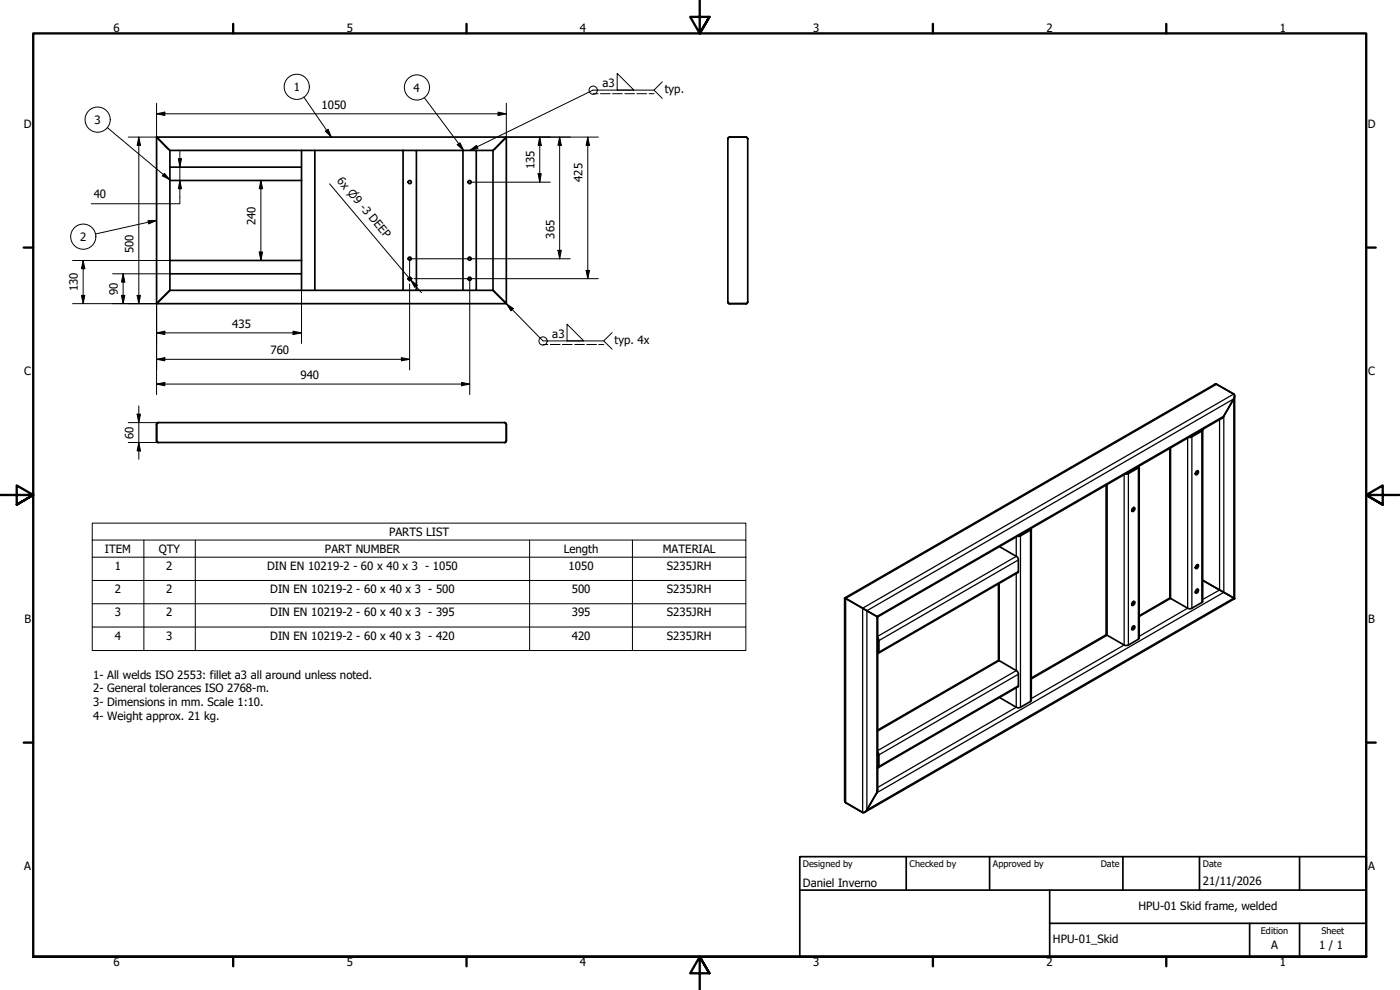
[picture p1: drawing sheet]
<svg xmlns="http://www.w3.org/2000/svg" width="420mm" height="297mm" viewBox="0 0 420 297" stroke-linecap="round" stroke-linejoin="round" font-family="sans-serif">
<!-- layer: Visible (ISO) -->
<g fill="none" stroke="#000" stroke-width=".51">
<path d="M47 41.1l4 4h39.5M47 41.1l4 4v5.1M47 41.1h105M47 41.1v50M51 54.2v-4h39.5v4M51 54.2v24M51 54.2h39.5M90.5 45.1h4v42h-4M90.5 45.1v5.1M90.5 54.2v24M94.5 45.1h26.5M121 45.1h4v42h-4"/>
<path d="M121 45.1v42M125 45.1h13.9M138.9 45.1h4v42h-4M138.9 45.1v42M151.4 41.7l.6-.6v50l-4-4v-42zM152 41.1l-4 4h-5.1M218.5 41.4l.4-.3h5l.5 .5v49.1l-.4 .4h-5.2l-.4-.3zM51 78.2v4h39.5v-4M51 78.2h39.5M51 82.2v4.9l-4 4M90.5 87.1h-39.5l-4 4M90.5 82.2v4.9"/>
<path d="M94.5 87.1h26.5M125 87.1h13.9M142.9 87.1h5.1l4 4h-105M370.5 118.8v60.8M47.1 127l.3-.2h104.1l.5 .4v5.1l-.4 .5h-104.3l-.3-.4zM341.8 139.8v.5l-3.2 1.8-.9 .1M360.5 129l-3.3 2M360.9 129v51.5l-3.7 2.2-.6-.1-5.5-3.3v-44.8M360.9 128.8l-.1 .5-3.2 1.9h-.9M309.1 158.7l-.2 .2M309.4 158.5v.5l-3.3 1.8-.8 .1M309.5 158.7v51.5l-3.2 2-.7 .2-5.6-3.1"/>
<path d="M338.3 141.9l-.2 .1M339.8 152.6a.45 .45 0 0 1 .7-.3 .45 .45 0 0 1-.1 .8l-.1 .2a.37 .37 0 0 1-.6 .1 .37 .37 0 0 1 0-.6zM340.2 152.3a.79 .79 0 0 1-.5 1M341.4 140.1l-.1 .1M341.9 140v51.4l-.3 .4-3.3 1.9-.9-.2-5.2-3-.2-.3v-44.7M359 141.5a.37 .37 0 0 1 .6-.2 .37 .37 0 0 1 0 .6 .46 .46 0 0 1-.4 .5 .46 .46 0 0 1-.5-.3zM359.3 141.3l-.1 .7-.4 .3M253.5 179.4l9.9 5.7M253.5 179.4l111.2-64.2 .4 .1 5.2 2.9a1.14 1.14 0 0 1 0 1.5l-3 5.1-.7 .7-103.2 59.6M253.5 179.4v60.8l.3 .6 5.1 3a1.11 1.11 0 0 0 1.3-.8l2.9-5.1 .3-.9v-51.9M299.7 175.2v23M300 164l5.3 3.1 .3 .7v4l-42 24.2"/>
<path d="M305.9 160.6h-.1M351.2 179.4l-9.3 5.4M358.9 169.8l.1-.1a.35 .35 0 0 1 .5-.3 .35 .35 0 0 1 .2 .5 .54 .54 0 0 1-.3 .6 .54 .54 0 0 1-.6-.1zM359 177a.37 .37 0 0 1 .6-.2 .37 .37 0 0 1 0 .6 .46 .46 0 0 1-.3 .5 .46 .46 0 0 1-.5-.1zM359.3 176.8l-.1 .7-.4 .3M359.3 169.4l-.1 .8-.4 .2M360.9 174.1l9.6 5.5M370.5 179.6l-111 64.1M263.4 191.8l.1 .2M263.4 191.3l.4 .9v3.4l-.4 .5M263.5 195.4l-.1 .2M332 190.4l-22.5 13"/>
<path d="M339.8 188.1a.45 .45 0 0 1 .7-.2 .45 .45 0 0 1-.1 .7l-.1 .2a.37 .37 0 0 1-.6 .1 .37 .37 0 0 1 0-.6zM339.9 180.6a.36 .36 0 0 1 .5-.2 .36 .36 0 0 1 .2 .6 .57 .57 0 0 1-.3 .5 .57 .57 0 0 1-.6 0zM340.2 187.8a.89 .89 0 0 1-.5 1M340.2 180.5a.86 .86 0 0 1-.5 1M263.4 219.1l36.2-20.9 5.6 3.1 .3 .4 .1 4.3-42 24.3M263.4 226l.1 .3M263.4 225.6l.4 .9v3.4l-.4 .5M263.5 229.7l-.1 .2"/>
<circle cx="123" cy="54.6" r=".48"/>
<circle cx="140.9" cy="54.6" r=".48"/>
<circle cx="123" cy="77.6" r=".48"/>
<circle cx="140.9" cy="77.6" r=".48"/>
<circle cx="123" cy="83.6" r=".48"/>
<circle cx="140.9" cy="83.6" r=".48"/>
</g>
<!-- layer: Visible Narrow (ISO) -->
<g fill="none" stroke="#000" stroke-width=".38">
<path d="M365.1 115.3l-111.3 64.3v61.2M370.3 118.2l-111.4 64.3v61.3M351.3 134.3v45.3l-9.4 5.4M356.4 131.4v51.1l-14.5 8.4M357.7 131v51.5M360.7 129.3v51.5M366 125.8v51.2l-5.1 2.9M308.9 158.8v.1M309.2 159.1v51.4M332.3 145.3v45.3l-22.8 13.2M337.4 142.4v51.1l-27.9 16.1M338.6 142.1v51.4"/>
<path d="M341.3 140.1v.1M341.6 140.4v51.4M299.9 175.1v23.1l-36.5 21.2M305 172.1v29.1l-41.6 24M305 161.1v5.8l-41.6 24M305.6 168l-41.8 24.2M305.6 171.4l-41.8 24.2M306.3 160.8v51.4M260.2 183.2l110.1-63.5v59.7l-110.1 63.6zM263.1 185l104.2-60.2v52.9l-104.2 60.2zM263.4 195.4h.1M305 206.4v5.8l-41.6 24.1"/>
<path d="M305.6 205.7l-41.8 24.2M305.6 202.3l-41.8 24.2M263.4 229.7h.1"/>
</g>
<g fill="#000">
<circle cx="360.4" cy="129.1" r=".19"/>
<circle cx="360.9" cy="128.8" r=".19"/>
<circle cx="263.4" cy="230.4" r=".19"/>
</g>
<!-- layer: Symbol (ISO) -->
<g fill="none" stroke="#000" stroke-width=".3">
<path d="M32.2 38.3l18.8 15.7M91.2 29.1l8.2 12M97.7 39.4l.8-.6 .9 2.3zM127.3 29.3l11.8 15.8M178 28.1h1.5M180.2 28.1h2.9M183.8 28.1h3M185.2 22l5 5h-5zM187.5 28.1h2.9M191.1 28.1h3M194.8 28.1h1.5M196.3 27h-18.3l-37 18.1"/>
<path d="M198.8 24.6l-2.5 2.4 2.5 2.5M49.3 52l1.7 2-2.3-1.2zM98.9 55.2l24.4 28.8M137.2 43.4l.8-.6 1.1 2.3zM141 45.1l2-1.5 .4 .9zM44.4 66.2h2.6l-2.4 1zM47 66.2l-18.4 4M122.7 83.3l.6 .7M123.3 84l1.9 1.6-.7 .6zM123.3 84l3.2 3.8M152 91.1l2.1 1.5-.7 .7zM152 91.1l10.9 11.2h18.3"/>
<path d="M170.2 97.3l5 5h-5zM183.7 99.8l-2.5 2.5 2.5 2.5M162.9 103.4h1.5M165.2 103.4h2.9M168.8 103.4h2.9M172.5 103.4h2.9M176.1 103.4h2.9M179.7 103.4h1.5M27.7 162v-5h196.1v5M27.7 162h196.1v5.2M27.7 162v33.2h196.1v-28M27.7 167.2h196.1"/>
<path d="M27.7 174.2h196.1M43.2 162v33.2M58.6 162v33.2M158.9 162v33.2M189.8 162v33.2M27.7 181.2h196.1M27.7 188.1h196.1"/>
<circle cx="29.3" cy="35.9" r="3.8"/>
<circle cx="89.1" cy="26.1" r="3.8"/>
<circle cx="125.1" cy="26.2" r="3.8"/>
<circle cx="178" cy="27.1" r="1.24"/>
<circle cx="25" cy="71" r="3.8"/>
<circle cx="163" cy="102.3" r="1.24"/>
</g>
<!-- layer: Border (ISO) -->
<g fill="none" stroke="#000" stroke-width=".7">
<path d="M70 7.2v2.8M140 7.2v2.8M210 0v10l-2.9-4.9h5.8l-2.9 4.9 2.9-4.9M280 7.2v2.8M350 7.2v2.8M7.1 74.3h2.9M410 74.3h2.9M0 148.5h10l-5-2.8v5.7l5-2.9-5 2.9M420 148.5h-10l5-2.8v5.7l-5-2.9 5 2.9M7.1 222.8h2.9M410 222.8h2.9M10 287.1v-277.1h400v277.1h-400h400"/>
<path d="M70 287.1v2.8M140 287.1v2.8M212.9 292l-2.9-4.9 2.9 4.9h-5.8l2.9-4.9v9.9M280 287.1v2.8M350 287.1v2.8"/>
</g>
<!-- layer: Title (ISO) -->
<path d="M240 257h170v30.1h-170zM272 257v10.1M297 257v10.1M337 257v10.1M360 257v10.1M390 257v10.1M240 267.1h170M315 277h95M315 267.1v20M375 277v10.1M390 277v10.1" fill="none" stroke="#000" stroke-width=".51"/>
<!-- layer: Dimension (ISO) -->
<g fill="none" stroke="#000" stroke-width=".3">
<path d="M47 34.1l2.5-.5v1.1zM47 34.1h105M47 31v10.1h-8.5M149.5 33.6l2.5 .5-2.5 .6zM152 31v10.1h27.6M41.7 41.1l.5 2.5h-1.1zM41.7 41.1v50M53.5 47.6h1l-.5 2.6zM54 54.2l.5 2.4h-1zM54 45.1v16h-26.6M78.3 54.2l.5 2.4h-1zM78.3 54.2v24"/>
<path d="M90.5 50.2v52.8M141 54.7h24.2M161.5 52.1h.9l-.4 2.6zM162 41.1l.4 2.5h-.9zM162 41.1v13.6M168 41.1l.5 2.5h-1.1zM168 41.1v36.5M176.4 41.1l.5 2.5h-1zM176.4 41.1v42.5M21.8 78.2h29.2M25 78.2l.5 2.4h-1.1zM25 78.2v12.9"/>
<path d="M77.8 75.6h1l-.5 2.6zM167.4 75.1h1.1l-.5 2.5zM171.1 77.6h-48.2v6.8M21.8 91.1h25.2v27.3M24.4 88.6h1.1l-.5 2.5zM33.8 82.2h17.2M36.4 88.6h1.1l-.5 2.5zM37 82.2l.5 2.4h-1.1zM37 82.2v8.9M41.1 88.6h1.1l-.5 2.5zM47 99.9l2.5-.5v1zM47 99.9h43.5"/>
<path d="M87.9 99.4l2.6 .5-2.6 .5zM122.9 83.6h.9M122.9 85.2v25.8M124.3 83.6h55.3M141 83.6v34.8M175.9 81.1h1l-.5 2.5zM47 107.8l2.5-.5v1zM47 115.2l2.5-.5v1zM47 107.8h75.9M47 115.2h94M120.5 107.3l2.4 .5-2.4 .5zM138.5 114.7l2.5 .5-2.5 .5z"/>
<path d="M38.5 126.8h9.1M38.5 132.8h9.1M41.1 124.3h1.1l-.5 2.5zM41.7 132.8l.5 2.5h-1.1zM41.7 121.8v16"/>
</g>
<g fill="#000">
<path d="M47 34.1l2.5-.5v1.1zM149.5 33.6l2.5 .5-2.5 .6zM41.7 41.1l.5 2.5h-1.1zM53.5 47.6h1l-.5 2.6zM54 54.2l.5 2.4h-1zM78.3 54.2l.5 2.4h-1zM161.5 52.1h.9l-.4 2.6zM162 41.1l.4 2.5h-.9zM168 41.1l.5 2.5h-1.1zM176.4 41.1l.5 2.5h-1zM77.8 75.6h1l-.5 2.6zM167.4 75.1h1.1l-.5 2.5z"/>
<path d="M24.4 88.6h1.1l-.5 2.5zM25 78.2l.5 2.4h-1.1zM36.4 88.6h1.1l-.5 2.5zM37 82.2l.5 2.4h-1.1zM41.1 88.6h1.1l-.5 2.5zM47 99.9l2.5-.5v1zM175.9 81.1h1l-.5 2.5zM47 107.8l2.5-.5v1zM47 115.2l2.5-.5v1zM87.9 99.4l2.6 .5-2.6 .5zM120.5 107.3l2.4 .5-2.4 .5zM138.5 114.7l2.5 .5-2.5 .5z"/>
<path d="M41.1 124.3h1.1l-.5 2.5zM41.7 132.8l.5 2.5h-1.1z"/>
</g>
<!-- layer: Symbol (ISO) -->
<path d="M97.7 39.4l.8-.6 .9 2.3zM49.3 52l1.7 2-2.3-1.2zM137.2 43.4l.8-.6 1.1 2.3zM141 45.1l2-1.5 .4 .9zM44.4 66.2h2.6l-2.4 1zM123.3 84l1.9 1.6-.7 .6zM152 91.1l2.1 1.5-.7 .7z" fill="#000"/>
<g font-size="3.4">
<text x="34" y="9.6">6</text>
<text x="104.1" y="9.6">5</text>
<text x="174.1" y="9.6">4</text>
<text x="244" y="9.6">3</text>
<text x="314.1" y="9.6">2</text>
<text x="384" y="9.6">1</text>
<text x="88.1" y="27.4">1</text>
<text x="124.1" y="27.5">4</text>
<text x="180.8" y="26.2">a3</text>
<text x="199.5" y="27.9">typ.</text>
<text x="96.5" y="32.6">1050</text>
<text x="7.2" y="38.4">D</text>
<text x="28.4" y="37.1">3</text>
<text x="410.5" y="38.4">D</text>
<text x="160.4" y="50.7" transform="rotate(-90 160.4 50.7)">135</text>
<text x="28.1" y="59.5">40</text>
<text x="101" y="54.3" transform="rotate(50 101 54.3)">6x ⌀9 -3 DEEP</text>
<text x="174.8" y="54.6" transform="rotate(-90 174.8 54.6)">425</text>
<text x="76.7" y="67.5" transform="rotate(-90 76.7 67.5)">240</text>
<text x="166.4" y="71.6" transform="rotate(-90 166.4 71.6)">365</text>
<text x="24.1" y="72.3">2</text>
<text x="40.1" y="75.9" transform="rotate(-90 40.1 75.9)">500</text>
<text x="23.4" y="87.4" transform="rotate(-90 23.4 87.4)">130</text>
<text x="35.4" y="88.5" transform="rotate(-90 35.4 88.5)">90</text>
<text x="69.7" y="98.3">435</text>
<text x="165.7" y="101.5">a3</text>
<text x="81.2" y="106.2">760</text>
<text x="184.5" y="103.2">typ. 4x</text>
<text x="7.3" y="112.6">C</text>
<text x="90.2" y="113.7">940</text>
<text x="410.6" y="112.6">C</text>
<text x="40.1" y="131.7" transform="rotate(-90 40.1 131.7)">60</text>
<text x="116.8" y="160.8">PARTS LIST</text>
<text x="31.5" y="165.8">ITEM</text>
<text x="47.6" y="165.9">QTY</text>
<text x="97.5" y="165.8">PART NUMBER</text>
<text x="169.2" y="165.9">Length</text>
<text x="198.9" y="165.8">MATERIAL</text>
<text x="34.5" y="171">1</text>
<text x="49.9" y="171">2</text>
<text x="80.1" y="171">DIN EN 10219-2 - 60 x 40 x 3 - 1050</text>
<text x="170.6" y="171">1050</text>
<text x="200.2" y="171">S235JRH</text>
<text x="34.5" y="178">2</text>
<text x="49.9" y="178">2</text>
<text x="81.1" y="178">DIN EN 10219-2 - 60 x 40 x 3 - 500</text>
<text x="171.6" y="178">500</text>
<text x="200.2" y="178">S235JRH</text>
<text x="34.5" y="185">3</text>
<text x="49.9" y="185">2</text>
<text x="81.1" y="185">DIN EN 10219-2 - 60 x 40 x 3 - 395</text>
<text x="171.6" y="185">395</text>
<text x="200.2" y="185">S235JRH</text>
<text x="7.4" y="186.9">B</text>
<text x="34.5" y="191.9">4</text>
<text x="410.7" y="186.9">B</text>
<text x="49.9" y="192">3</text>
<text x="81.1" y="192">DIN EN 10219-2 - 60 x 40 x 3 - 420</text>
<text x="171.6" y="192">420</text>
<text x="200.2" y="192">S235JRH</text>
<text x="27.9" y="203.6">1- All welds ISO 2553: fillet a3 all around unless noted.</text>
<text x="27.9" y="207.8">2- General tolerances ISO 2768-m.</text>
<text x="27.9" y="211.9">3- Dimensions in mm. Scale 1:10.</text>
<text x="27.9" y="216">4- Weight approx. 21 kg.</text>
<text x="7.3" y="261.2">A</text>
<text x="410.6" y="261.2">A</text>
<text x="241" y="266">Daniel Inverno</text>
<text x="361" y="265.5">21/11/2026</text>
<text x="341.7" y="273">HPU-01 Skid frame, welded</text>
<text x="316" y="283.1">HPU-01_Skid</text>
<text x="381.4" y="284.8">A</text>
<text x="395.9" y="284.6">1 / 1</text>
<text x="34" y="289.9">6</text>
<text x="104.1" y="289.9">5</text>
<text x="174.1" y="289.9">4</text>
<text x="244" y="289.9">3</text>
<text x="314.1" y="289.9">2</text>
<text x="384" y="289.9">1</text>
</g>
<g font-size="2.7">
<text x="241" y="260.1">Designed by</text>
<text x="273" y="260.1">Checked by</text>
<text x="298" y="260.1">Approved by</text>
<text x="330.3" y="260">Date</text>
<text x="361" y="260">Date</text>
<text x="378.4" y="280.1">Edition</text>
<text x="396.6" y="280.1">Sheet</text>
</g>
</svg>
